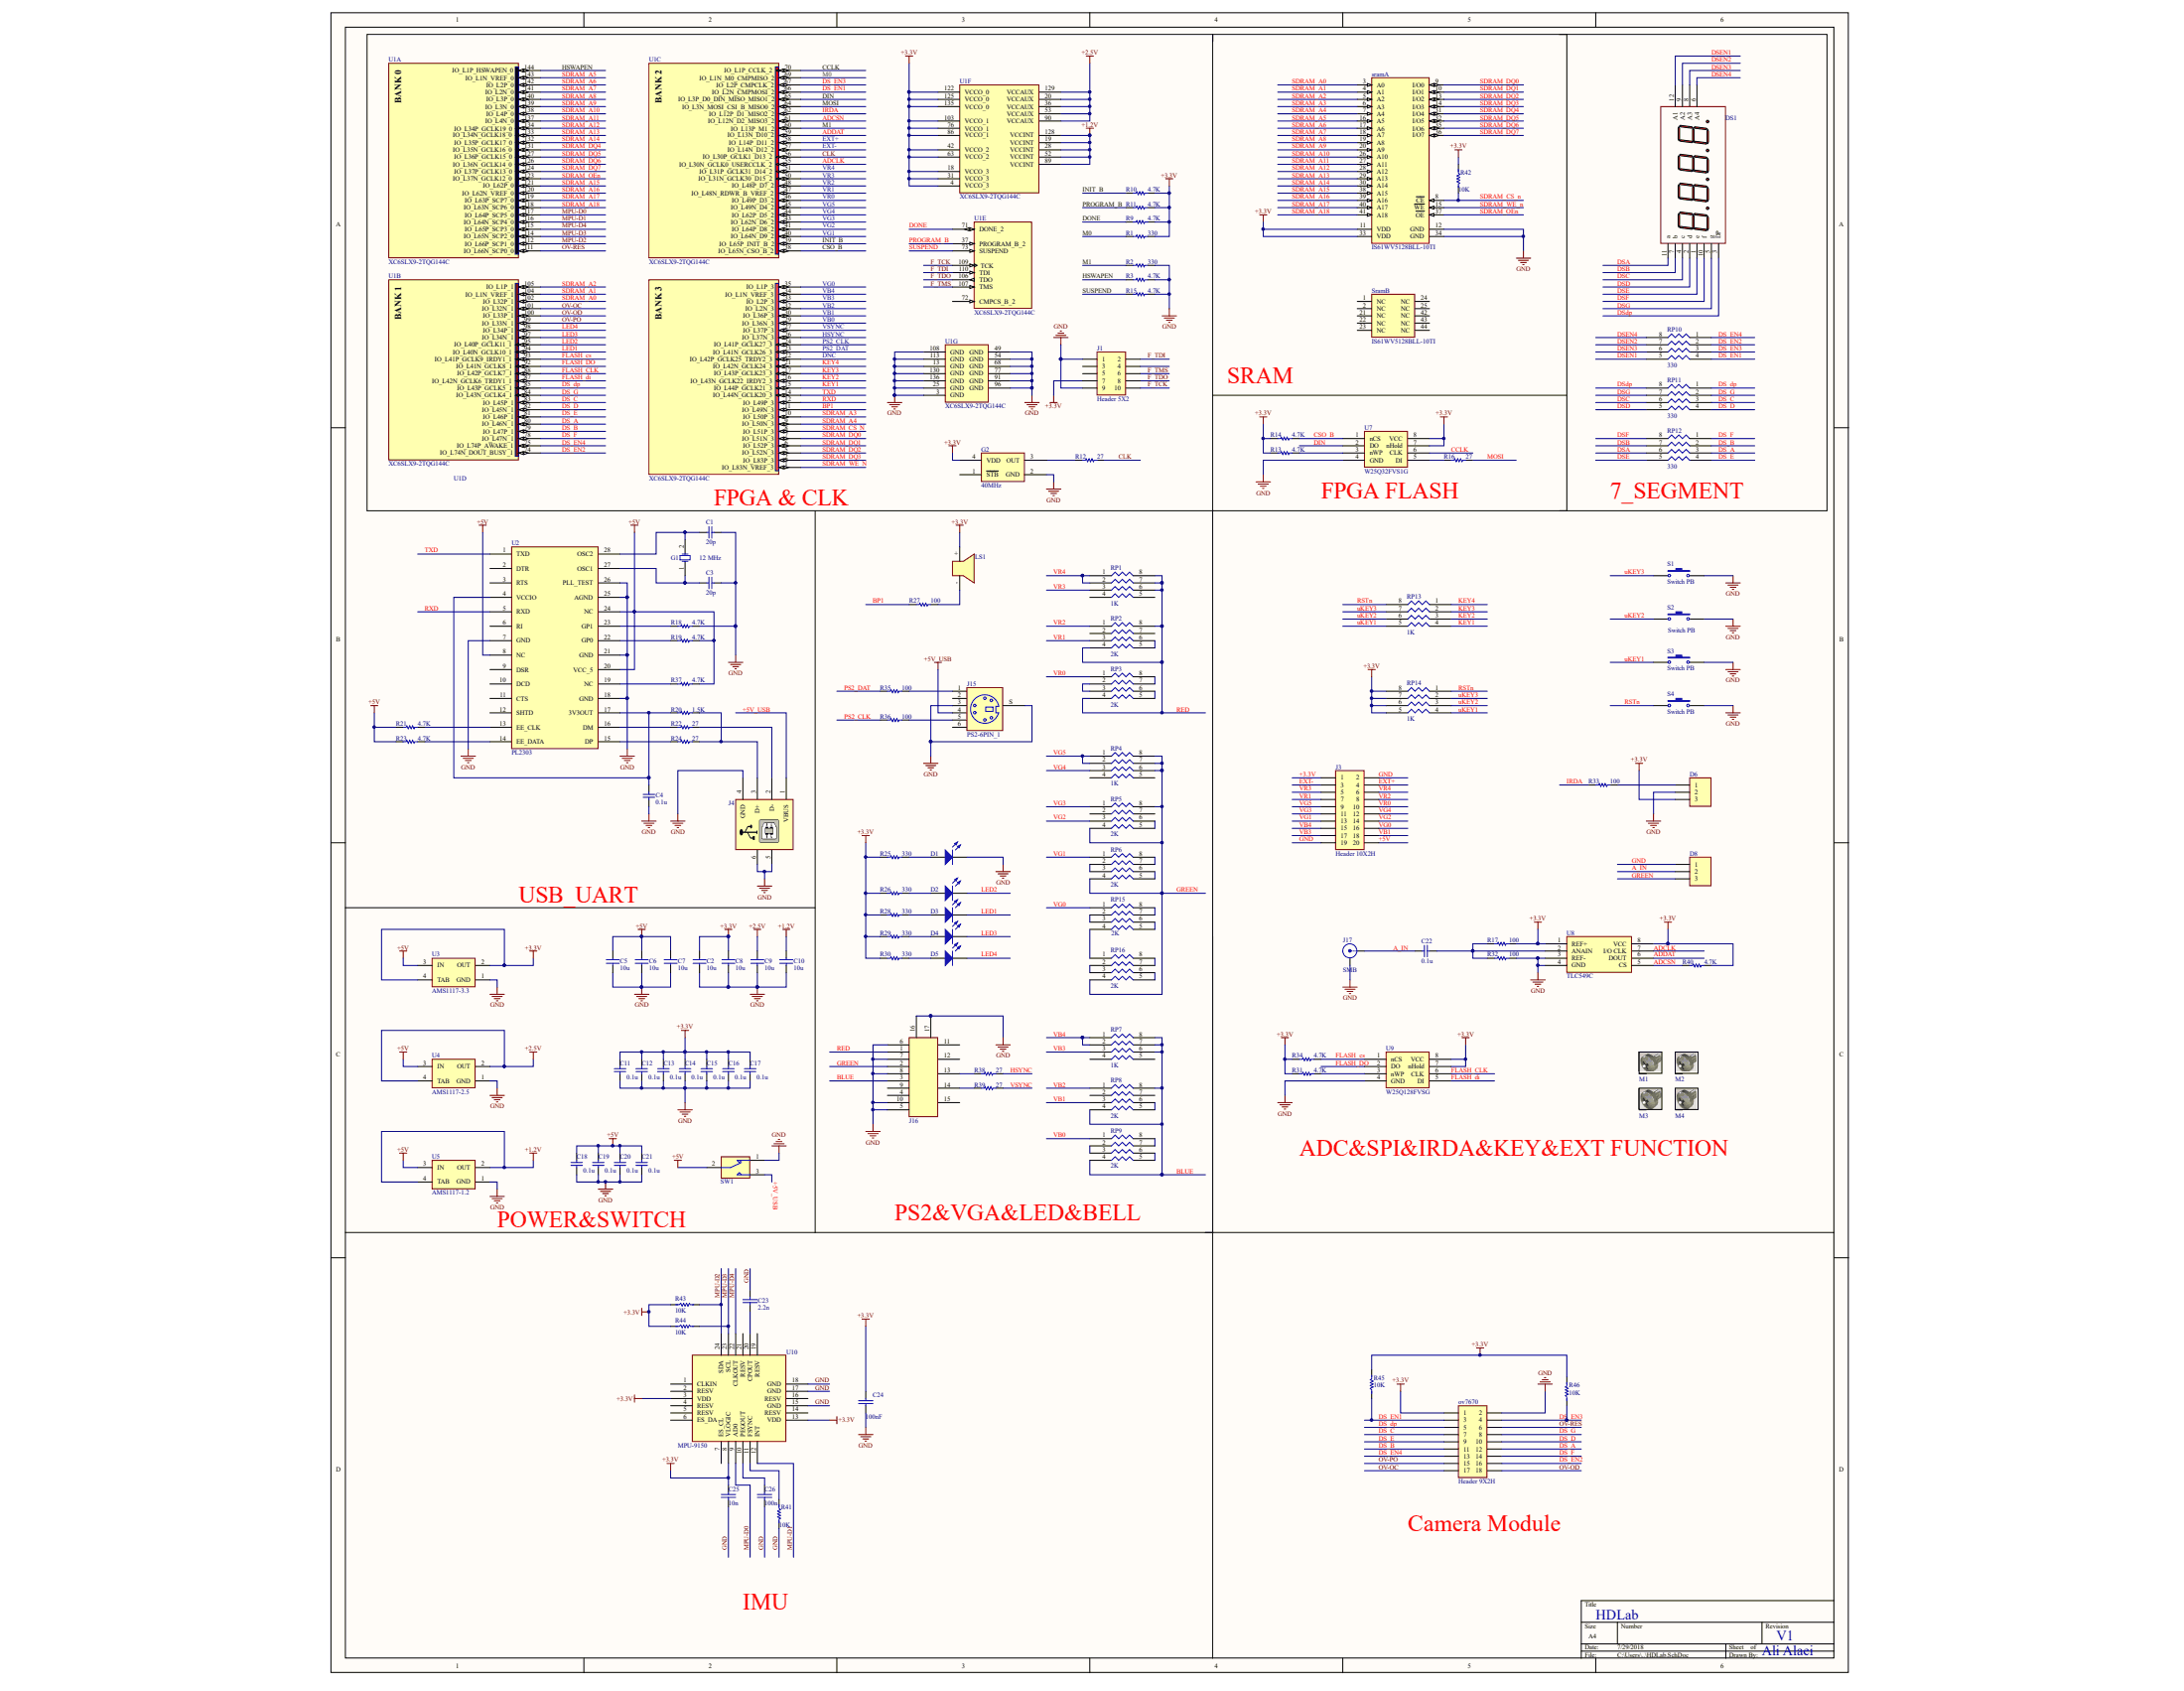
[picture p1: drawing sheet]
# Altium schematic sheet HDLab.SchDoc
size 533 x 584 mm

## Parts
C1  value 20p  [C0603]  (hidden comment: Cap Semi)
C2  10u  [C0805]
C3  value 20p  [C0603]  (hidden comment: Cap Semi)
C4  value 0.1u  [C0603]  (hidden comment: Cap Semi)
C5  10u  [C0805]
C6  10u  [C0805]
C7  10u  [C0805]
C8  10u  [C0805]
C9  10u  [C0805]
C10  10u  [C0805]
C11  value 0.1u  [C0603]  (hidden comment: Cap Semi)
C12  value 0.1u  [C0603]  (hidden comment: Cap Semi)
C13  value 0.1u  [C0603]  (hidden comment: Cap Semi)
C14  value 0.1u  [C0603]  (hidden comment: Cap Semi)
C15  value 0.1u  [C0603]  (hidden comment: Cap Semi)
C16  value 0.1u  [C0603]  (hidden comment: Cap Semi)
C17  value 0.1u  [C0603]  (hidden comment: Cap Semi)
C18  value 0.1u  [C0603]  (hidden comment: Cap Semi)
C19  value 0.1u  [C0603]  (hidden comment: Cap Semi)
C20  value 0.1u  [C0603]  (hidden comment: Cap Semi)
C21  value 0.1u  [C0603]  (hidden comment: Cap Semi)
C22  value 0.1u  [C0603]  (hidden comment: Cap Semi)
C23  2.2n  [SMD_CAP_0603]
C24  100nF  [SMD_CAP_0603]
C25  10n  [SMD_CAP_0603]
C26  100n  [SMD_CAP_0603]
D1  LED2  [LED_0603]  (value not drawn)
D2  LED2  [LED_0603]  (value not drawn)
D3  LED2  [LED_0603]  (value not drawn)
D4  LED2  [LED_0603]  (value not drawn)
D5  LED2  [LED_0603]  (value not drawn)
D6  Header 3  [My_1X03]  (value not drawn)
D8  Header 3  [jumper selector]  (value not drawn)
DS1  7Segment-4Digit-CA  [7seg]  (value not drawn)
G1  12 MHz  [XTAL Small]
G2  40MHz  [CSL]
J1  Header 5X2  [HDR2X5]
J3  Header 10X2H  [HDR2X10H]
J4  USB Connector  [USB2.5-2H4F]  (value not drawn)
J15  PS2-6PIN_1  [PS21]
J16  Component_1  [DE15]  (value not drawn)
J17  SMB  [SMB_V-RJ45]
LS1  Buzzer small  [My_Buzzer]  (value not drawn)
M1  Screw  [Board Screw_No Silk]  (value not drawn)
M2  Screw  [Board Screw_No Silk]  (value not drawn)
M3  Screw  [Board Screw_No Silk]  (value not drawn)
M4  Screw  [Board Screw_No Silk]  (value not drawn)
ov7670  Header 9X2H  [HDR2X9H]
R1  value 330  [R0603]  (hidden comment: Res1)
R2  value 330  [R0603]  (hidden comment: Res1)
R3  value 4.7K  [R0603]  (hidden comment: Res1)
R9  value 4.7K  [R0603]  (hidden comment: Res1)
R10  value 4.7K  [R0603]  (hidden comment: Res1)
R11  value 4.7K  [R0603]  (hidden comment: Res1)
R12  value 27  [R0603]  (hidden comment: Res1)
R13  value 4.7K  [R0603]  (hidden comment: Res1)
R14  value 4.7K  [R0603]  (hidden comment: Res1)
R15  value 4.7K  [R0603]  (hidden comment: Res1)
R16  value 27  [R0603]  (hidden comment: Res1)
R17  value 100  [R0603]  (hidden comment: Res1)
R18  value 4.7K  [R0603]  (hidden comment: Res1)
R19  value 4.7K  [R0603]  (hidden comment: Res1)
R20  value 1.5K  [R0603]  (hidden comment: Res1)
R21  value 4.7K  [R0603]  (hidden comment: Res1)
R22  value 27  [R0603]  (hidden comment: Res1)
R23  value 4.7K  [R0603]  (hidden comment: Res1)
R24  value 27  [R0603]  (hidden comment: Res1)
R25  value 330  [R0603]  (hidden comment: Res1)
R26  value 330  [R0603]  (hidden comment: Res1)
R27  value 100  [R0603]  (hidden comment: Res1)
R28  value 330  [R0603]  (hidden comment: Res1)
R29  value 330  [R0603]  (hidden comment: Res1)
R30  value 330  [R0603]  (hidden comment: Res1)
R31  value 4.7K  [R0603]  (hidden comment: Res1)
R32  value 100  [R0603]  (hidden comment: Res1)
R33  value 100  [R0603]  (hidden comment: Res1)
R34  value 4.7K  [R0603]  (hidden comment: Res1)
R35  value 100  [R0603]  (hidden comment: Res1)
R36  value 100  [R0603]  (hidden comment: Res1)
R37  value 4.7K  [R0603]  (hidden comment: Res1)
R38  value 27  [R0603]  (hidden comment: Res1)
R39  value 27  [R0603]  (hidden comment: Res1)
R40  value 4.7K  [R0603]  (hidden comment: Res1)
R41  10K  [RES 0603 (1608X06L)]
R42  10K  [RES 0603 (1608X06L)]
R43  10K  [RES 0603 (1608X06L)]
R44  10K  [RES 0603 (1608X06L)]
R45  10K  [RES 0603 (1608X06L)]
R46  10K  [RES 0603 (1608X06L)]
RP1  1K  [R4]
RP2  2K  [R4]
RP3  2K  [R4]
RP4  1K  [R4]
RP5  2K  [R4]
RP6  2K  [R4]
RP7  1K  [R4]
RP8  2K  [R4]
RP9  2K  [R4]
RP10  330  [R4]
RP11  330  [R4]
RP12  330  [R4]
RP13  1K  [R4]
RP14  1K  [R4]
RP15  2K  [R4]
RP16  2K  [R4]
S1  Switch PB  [Switch - Push to On]
S2  Switch PB  [Switch - Push to On]
S3  Switch PB  [Switch - Push to On]
S4  Switch PB  [Switch - Push to On]
sram  IS61WV5128BLL-10TI  [ISSI-TSOP-2-44_N]  (parts A,B of 2)
SW1  Switch SPDT_Subminiator  [SW]  (value not drawn)
U1  XC6SLX9-2TQG144C  [TQG144_N]  (parts A,B,C,D,E,F,G of 7)
U2  PL2303  [SSOP-SS28_N]
U3  AMS1117-3.3  [MP04A_N]
U4  AMS1117-2.5  [MP04A_N]
U5  AMS1117-1.2  [MP04A_N]
U7  W25Q32FVS1G  [sop8]
U8  TLC549C  [SOP8]
U9  W25Q128FVSG  [sop8]
U10  MPU-9150  [klklkl]

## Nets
+1.2V: C10.1 U1.19(VCCINT) U1.28(VCCINT) U1.52(VCCINT) U1.89(VCCINT) U1.128(VCCINT) U5.2(OUT) U5.4(TAB)
+2.5V: C9.1 U1.20(VCCAUX) U1.36(VCCAUX) U1.53(VCCAUX) U1.90(VCCAUX) U1.129(VCCAUX) U4.2(OUT) U4.4(TAB)
+3.3V: C2.1 C8.1 C11.1 C12.1 C13.1 C14.1 C15.1 C16.1 C17.1 C24.1(+) C25.2(-) D6.3 G2.4(VDD) J1.7 J3.1 LS1.+ ov7670.1 R1.2 R9.2 R10.2 R11.2 R13.1 R14.1 R17.2 R25.1 R26.1 R28.1 R29.1 R30.1 R31.1 R34.1 R40.2 R42.1 R43.1 R44.1 R45.2 R46.2 RP14.5 RP14.6 RP14.7 RP14.8 sram.11(VDD) sram.33(VDD) U1.4(VCCO_3) U1.18(VCCO_3) U1.31(VCCO_3) U1.42(VCCO_2) U1.63(VCCO_2) U1.76(VCCO_1) U1.86(VCCO_1) U1.103(VCCO_1) U1.122(VCCO_0) U1.125(VCCO_0) U1.135(VCCO_0) U3.2(OUT) U3.4(TAB) U7.7(nHold) U7.8(VCC) U8.1(REF+) U8.8(VCC) U9.7(nHold) U9.8(VCC) U10.3(VDD) U10.8(VLOGIC) U10.13(VDD)
+5V: C5.1 C6.1 C7.1 C18.1 C19.1 C20.1 C21.1 J3.20 R19.2 R21.1 R23.1 R37.2 SW1.2 U2.8(NC) U2.20(VCC_5) U2.24(NC) U3.3(IN) U4.3(IN) U5.3(IN)
+5V_USB: J4.1(VBUS) J15.4 SW1.3
GND: C1.1 C2.2 C3.1 C4.1 C5.2 C6.2 C7.2 C8.2 C9.2 C10.2 C11.2 C12.2 C13.2 C14.2 C15.2 C16.2 C17.2 C18.2 C19.2 C20.2 C21.2 C23.1(+) C24.2(-) C25.1(+) C26.1(+) D1.2(K) D6.2 D8.1 G2.2(GND) J1.1 J1.9 J3.2 J3.19 J4.4(GND) J4.5 J4.6 J15.3 J15.S J16.5 J16.6 J16.7 J16.8 J16.10 J16.16 J16.17 J17.2(Y) ov7670.2 R2.2 R3.2 R15.2 R18.2 R32.2 R41.2 S1.2 S2.2 S3.2 S4.2 sram.12(GND) sram.34(GND) SW1.1 U1.3(GND) U1.13(GND) U1.25(GND) U1.49(GND) U1.54(GND) U1.68(GND) U1.77(GND) U1.91(GND) U1.96(GND) U1.108(GND) U1.113(GND) U1.130(GND) U1.136(GND) U2.7(GND) U2.18(GND) U2.21(GND) U2.25(AGND) U2.26(PLL_TEST) U3.1(GND) U4.1(GND) U5.1(GND) U7.4(GND) U8.3(REF-) U8.4(GND) U9.4(GND) U10.15(GND) U10.17(GND) U10.18(GND)
A_IN: C22.1 D8.2 J17.1(X)
ADCLK: U1.55(IO_L30N_GCLK0_USERCCLK_2) U8.7(I/O_CLK)
ADCSN: R40.1 U1.61(IO_L12N_D2_MISO3_2) U8.5(CS)
ADDAT: U1.59(IO_L13N_D10_2) U8.6(DOUT)
BLUE: J16.3 RP7.6 RP7.7 RP7.8 RP8.4 RP8.8 RP9.4
BP1: R27.1 U1.11(IO_L49N_3)
CCLK: U1.70(IO_L1P_CCLK_2) U7.6(CLK)
CLK: R12.2 U1.56(IO_L30P_GCLK1_D13_2)
CSO_B: R14.2 U1.38(IO_L65N_CSO_B_2) U7.1(nCS)
DIN: U1.65(IO_L3P_D0_DIN_MISO_MISO1_2) U7.2(DO)
DNC: U1.22(IO_L42P_GCLK25_TRDY2_3)
DONE: R9.1 U1.71(DONE_2)
DS_A: ov7670.12 RP12.3 U1.80(IO_L46N_1)
DS_B: ov7670.11 RP12.2 U1.79(IO_L47P_1)
DS_C: ov7670.7 RP11.3 U1.83(IO_L45P_1)
DS_D: ov7670.10 RP11.4 U1.82(IO_L45N_1)
DS_dp: ov7670.5 RP11.1 U1.85(IO_L43P_GCLK5_1)
DS_E: ov7670.9 RP12.4 U1.81(IO_L46P_1)
DS_EN1: ov7670.3 R45.1 RP10.4 U1.66(IO_L2N_CMPMOSI_2)
DS_EN2: ov7670.16 RP10.2 U1.74(IO_L74N_DOUT_BUSY_1)
DS_EN3: ov7670.4 R46.1 RP10.3 U1.67(IO_L2P_CMPCLK_2)
DS_EN4: ov7670.13 RP10.1 U1.75(IO_L74P_AWAKE_1)
DS_F: ov7670.14 RP12.1 U1.78(IO_L47N_1)
DS_G: ov7670.8 RP11.2 U1.84(IO_L43N_GCLK4_1)
DSA: DS1.11(a) RP12.6
DSB: DS1.7(b) RP12.7
DSC: DS1.4(c) RP11.6
DSD: DS1.2(d) RP11.5
DSdp: DS1.3(DP) RP11.8
DSE: DS1.1(e) RP12.5
DSEN1: DS1.12(A1) RP10.5
DSEN2: DS1.9(A2) RP10.7
DSEN3: DS1.8(A3) RP10.6
DSEN4: DS1.6(A4) RP10.8
DSF: DS1.10(f) RP12.8
DSG: DS1.5(g) RP11.7
EXT+: J3.4 U1.58(IO_L14P_D11_2)
EXT-: J3.3 U1.57(IO_L14N_D12_2)
F_TCK: J1.10 U1.109(TCK)
F_TDI: J1.2 U1.110(TDI)
F_TDO: J1.8 U1.106(TDO)
F_TMS: J1.6 U1.107(TMS)
FLASH_CLK: U1.88(IO_L42P_GCLK7_1) U9.6(CLK)
FLASH_cs: R34.2 U1.93(IO_L41P_GCLK9_IRDY1_1) U9.1(nCS)
FLASH_di: U1.87(IO_L42N_GCLK6_TRDY1_1) U9.5(DI)
FLASH_DO: U1.92(IO_L41N_GCLK8_1) U9.2(DO)
GREEN: D8.3 J16.2 RP4.6 RP4.7 RP4.8 RP5.4 RP5.8 RP6.4 RP16.4
HSWAPEN: R3.1 U1.144(IO_L1P_HSWAPEN_0)
HSYNC: R38.2 U1.26(IO_L37N_3)
INIT_B: R10.1 U1.39(IO_L65P_INIT_B_2)
IRDA: R33.1 U1.62(IO_L12P_D1_MISO2_2)
KEY1: RP13.4 U1.15(IO_L44P_GCLK21_3)
KEY2: RP13.3 U1.16(IO_L43N_GCLK22_IRDY2_3)
KEY3: RP13.2 U1.17(IO_L43P_GCLK23_3)
KEY4: RP13.1 U1.21(IO_L42N_GCLK24_3)
LED1: D3.2(K) U1.94(IO_L40N_GCLK10_1)
LED2: D2.2(K) U1.95(IO_L40P_GCLK11_1)
LED3: D4.2(K) U1.97(IO_L34N_1)
LED4: D5.2(K) U1.98(IO_L34P_1)
M0: R1.1 U1.69(IO_L1N_M0_CMPMISO_2)
M1: R2.1 U1.60(IO_L13P_M1_2)
MOSI: R16.2 U1.64(IO_L3N_MOSI_CSI_B_MISO0_2)
MPU-D0: U1.117(IO_L64P_SCP5_0) U10.9(AD0)
MPU-D1: U1.116(IO_L64N_SCP4_0) U10.12(INT)
MPU-D2: R43.2 U1.112(IO_L66P_SCP1_0) U10.24(SDA)
MPU-D3: R44.2 U1.114(IO_L65N_SCP2_0) U10.23(SCL)
MPU-D4: U1.115(IO_L65P_SCP3_0) U10.22(CLKOUT)
OV-OC: ov7670.17 U1.101(IO_L32N_1)
OV-OD: ov7670.18 U1.100(IO_L33P_1)
OV-PO: ov7670.15 U1.99(IO_L33N_1)
OV-RES: ov7670.6 U1.111(IO_L66N_SCP0_0)
PROGRAM_B: R11.1 U1.37(PROGRAM_B_2)
PS2_CLK: R36.1 U1.24(IO_L41P_GCLK27_3)
PS2_DAT: R35.1 U1.23(IO_L41N_GCLK26_3)
RED: J16.1 RP1.6 RP1.7 RP1.8 RP2.4 RP2.8 RP3.4
RSTn: RP13.8 RP14.1 S4.1
RXD: U1.12(IO_L49P_3) U2.5(RXD)
SDRAM_A0: sram.3(A0) U1.102(IO_L32P_1)
SDRAM_A1: sram.4(A1) U1.104(IO_L1N_VREF_1)
SDRAM_A2: sram.5(A2) U1.105(IO_L1P_1)
SDRAM_A3: sram.6(A3) U1.10(IO_L50P_3)
SDRAM_A4: sram.7(A4) U1.9(IO_L50N_3)
SDRAM_A5: sram.16(A5) U1.143(IO_L1N_VREF_0)
SDRAM_A6: sram.17(A6) U1.142(IO_L2P_0)
SDRAM_A7: sram.18(A7) U1.141(IO_L2N_0)
SDRAM_A8: sram.19(A8) U1.140(IO_L3P_0)
SDRAM_A9: sram.20(A9) U1.139(IO_L3N_0)
SDRAM_A10: sram.26(A10) U1.138(IO_L4P_0)
SDRAM_A11: sram.27(A11) U1.137(IO_L4N_0)
SDRAM_A12: sram.28(A12) U1.134(IO_L34P_GCLK19_0)
SDRAM_A13: sram.29(A13) U1.133(IO_L34N_GCLK18_0)
SDRAM_A14: sram.30(A14) U1.132(IO_L35P_GCLK17_0)
SDRAM_A15: sram.38(A15) U1.121(IO_L62P_0)
SDRAM_A16: sram.39(A16) U1.120(IO_L62N_VREF_0)
SDRAM_A17: sram.40(A17) U1.119(IO_L63P_SCP7_0)
SDRAM_A18: sram.41(A18) U1.118(IO_L63N_SCP6_0)
SDRAM_CS_N: R42.2 sram.8(~{CE}) U1.8(IO_L51P_3)
SDRAM_DQ0: sram.9(I/O0) U1.7(IO_L51N_3)
SDRAM_DQ1: sram.10(I/O1) U1.6(IO_L52P_3)
SDRAM_DQ2: sram.13(I/O2) U1.5(IO_L52N_3)
SDRAM_DQ3: sram.14(I/O3) U1.2(IO_L83P_3)
SDRAM_DQ4: sram.31(I/O4) U1.131(IO_L35N_GCLK16_0)
SDRAM_DQ5: sram.32(I/O5) U1.127(IO_L36P_GCLK15_0)
SDRAM_DQ6: sram.35(I/O6) U1.126(IO_L36N_GCLK14_0)
SDRAM_DQ7: sram.36(I/O7) U1.124(IO_L37P_GCLK13_0)
SDRAM_OEn: sram.37(~{OE}) U1.123(IO_L37N_GCLK12_0)
SDRAM_WE_N: sram.15(~{WE}) U1.1(IO_L83N_VREF_3)
SUSPEND: R15.1 U1.73(SUSPEND)
TXD: U1.14(IO_L44N_GCLK20_3) U2.1(TXD)
uKEY1: RP13.5 RP14.4 S3.1
uKEY2: RP13.6 RP14.3 S2.1
uKEY3: RP13.7 RP14.2 S1.1
VB0: RP9.1 U1.29(IO_L36N_3)
VB1: J3.18 RP8.3 U1.30(IO_L36P_3)
VB2: RP8.1 U1.32(IO_L2N_3)
VB3: J3.17 RP7.3 U1.33(IO_L2P_3)
VB4: J3.15 RP7.1 RP7.2 U1.34(IO_L1N_VREF_3)
VG0: J3.16 RP15.1 U1.35(IO_L1P_3)
VG1: J3.13 RP6.1 U1.40(IO_L64N_D9_2)
VG2: J3.14 RP5.3 U1.41(IO_L64P_D8_2)
VG3: J3.11 RP5.1 U1.43(IO_L62N_D6_2)
VG4: J3.12 RP4.3 U1.44(IO_L62P_D5_2)
VG5: J3.9 RP4.1 RP4.2 U1.45(IO_L49N_D4_2)
VR0: J3.10 RP3.1 U1.46(IO_L49P_D3_2)
VR1: J3.7 RP2.3 U1.47(IO_L48N_RDWR_B_VREF_2)
VR2: J3.8 RP2.1 U1.48(IO_L48P_D7_2)
VR3: J3.5 RP1.3 U1.50(IO_L31N_GCLK30_D15_2)
VR4: J3.6 RP1.1 RP1.2 U1.51(IO_L31P_GCLK31_D14_2)
VSYNC: R39.2 U1.27(IO_L37P_3)
NetC1_2: C1.2 G1.2(OSC2) U2.28(OSC2)
NetC3_2: C3.2 G1.1(OSC1) U2.27(OSC1)
NetC4_2: C4.2 R20.1 U2.4(VCCIO) U2.17(3V3OUT)
NetC22_2: C22.2 R17.1 R32.1 U8.2(ANAIN)
NetC23_2: C23.2(-) U10.20(CPOUT)
NetC26_2: C26.2(-) U10.10(PEGOUT)
NetD1_1: D1.1(A) R25.2
NetD2_1: D2.1(A) R26.2
NetD3_1: D3.1(A) R28.2
NetD4_1: D4.1(A) R29.2
NetD5_1: D5.1(A) R30.2
NetD6_1: D6.1 R33.2
NetG2_3: G2.3(OUT) R12.1
NetJ4_2: J4.2(D-) R22.2
NetJ4_3: J4.3(D+) R20.2 R24.2
NetJ15_1: J15.1 R35.2
NetJ15_5: J15.5 R36.2
NetJ16_13: J16.13 R38.1
NetJ16_14: J16.14 R39.1
NetLS1_-: LS1.- R27.2
NetR13_2: R13.2 U7.3(nWP)
NetR16_1: R16.1 U7.5(DI)
NetR18_1: R18.1 U2.23(GP1)
NetR19_1: R19.1 U2.22(GP0)
NetR21_2: R21.2 U2.13(EE_CLK)
NetR22_1: R22.1 U2.16(DM)
NetR23_2: R23.2 U2.14(EE_DATA)
NetR24_1: R24.1 U2.15(DP)
NetR31_2: R31.2 U9.3(nWP)
NetR37_1: R37.1 U2.19(NC)
NetR41_1: R41.1 U10.11(FSYNC)
NetRP2_5: RP2.5 RP2.6
NetRP3_2: RP3.2 RP3.3
NetRP3_5: RP3.5 RP3.6
NetRP3_7: RP3.7 RP3.8
NetRP5_5: RP5.5 RP5.6
NetRP6_2: RP6.2 RP6.3
NetRP6_5: RP6.5 RP6.6
NetRP6_7: RP6.7 RP6.8
NetRP8_5: RP8.5 RP8.6
NetRP9_2: RP9.2 RP9.3
NetRP9_5: RP9.5 RP9.6
NetRP9_7: RP9.7 RP9.8
NetRP15_2: RP15.2 RP15.3
NetRP15_4: RP15.4 RP16.1
NetRP15_5: RP15.5 RP15.6
NetRP15_7: RP15.7 RP15.8
NetRP16_2: RP16.2 RP16.3
NetRP16_5: RP16.5 RP16.6
NetRP16_7: RP16.7 RP16.8

Not connected (* = marked no-connect by the designer): G2 1(~{STB}); J1 3 4 5; J15 2 6; J16 4 9 11 12 15; M1 S; M2 S; M3 S; M4 S; RP1 4 5; RP2 2 7; RP4 4 5; RP5 2 7; RP7 4 5; RP8 2 7; Sram 1(NC) 2(NC) 21(NC) 22(NC) 23(NC) 24(NC) 25(NC) 42(NC) 43(NC) 44(NC); U1 72(CMPCS_B_2); U2 2(DTR) 3(RTS) 6(RI) 9(DSR) 10(DCD) 11(CTS) 12(SHTD); U10 1(CLKIN) 2(RESV) 4(RESV) 5(RESV) 6(ES_DA) 7(ES_CL) 14(RESV) 16(RESV) 19(RESV) 21(RESV)

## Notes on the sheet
- SDRAM
- FPGA & CLK
- FPGA FLASH
- (near RP12) 7_SEGMENT
- USB_UART
- (near M3) ADC&SPI&IRDA&KEY&EXT FUNCTION
- POWER&SWITCH
- PS2&VGA&LED&BELL
- FPGA MINI DV XC6V1
- ARI1
- V1
- Ali Alaei
